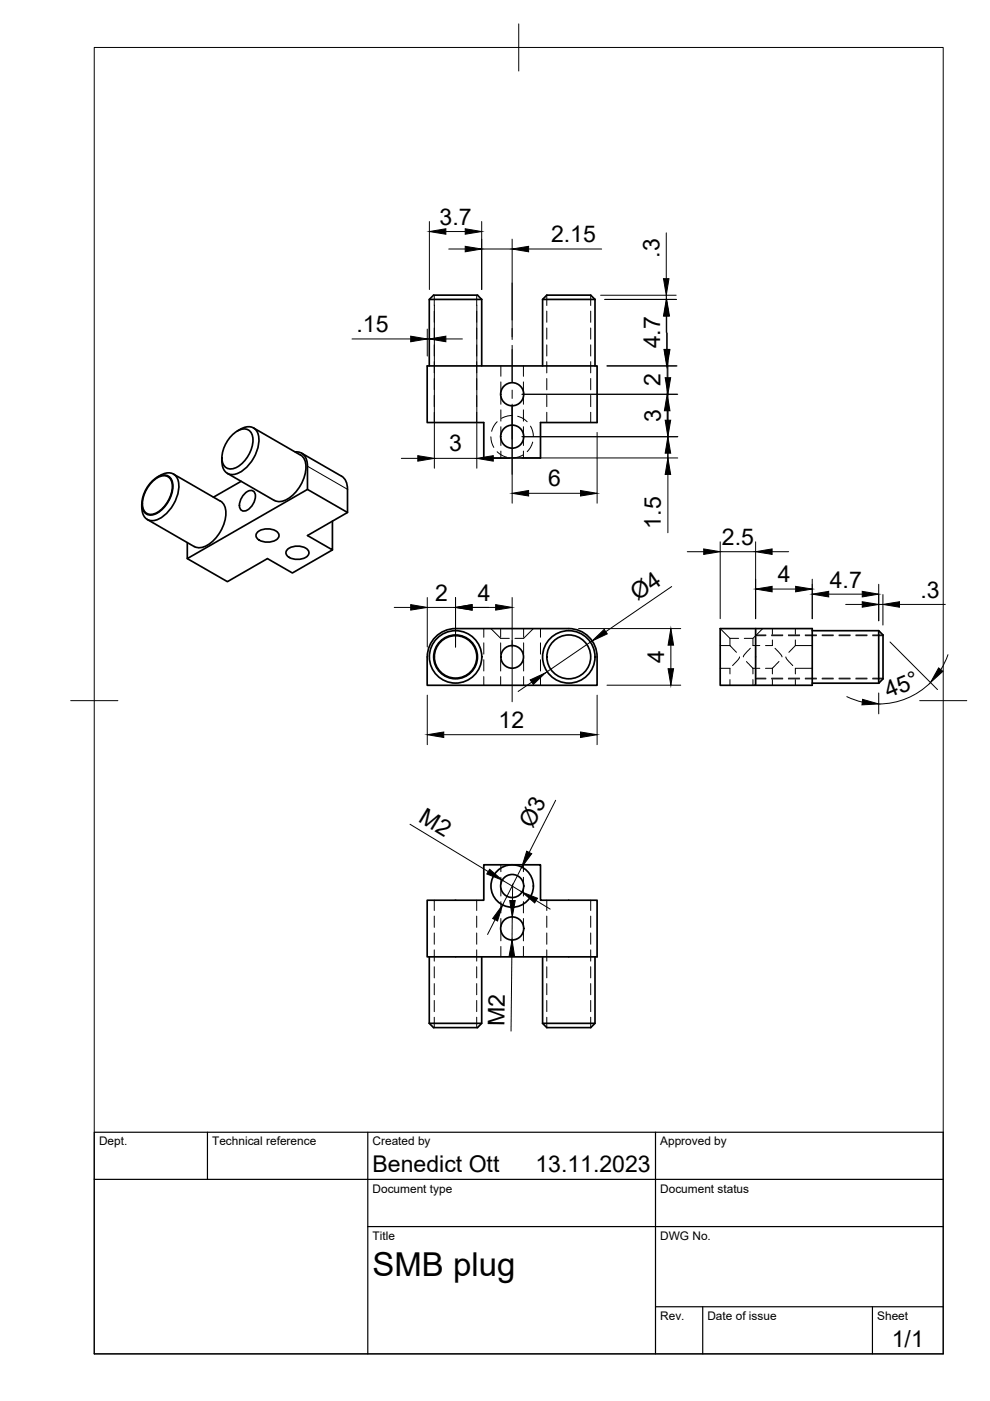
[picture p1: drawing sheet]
<svg xmlns="http://www.w3.org/2000/svg" width="210mm" height="297mm" viewBox="0 0 210 297" stroke-linecap="round" stroke-linejoin="round" font-family="sans-serif">
<!-- layer: Hidden -->
<g fill="none" stroke="#000" stroke-width=".21">
<path d="M92.1 62.6v2.2M92.1 66v2.3M92.1 69.5v2.4M92.1 73.1v2.4M92.1 76.7v2.4M101.1 62.6v2.2M101.1 66v2.3M101.1 69.5v2.4M101.1 73.1v2.4M101.1 76.7v2.4M106.2 77.6v2.2M111 77.6v2.2"/>
<path d="M115.9 62.6v2.2M115.9 66v2.3M115.9 69.5v2.4M115.9 73.1v2.4M115.9 76.7v2.4M125.2 62.6v2.2M125.2 66v2.3M125.2 69.5v2.4M125.2 73.1v2.4M125.2 76.7v2.4M92.1 80.2v2.4M92.1 83.8v2.4"/>
<path d="M92.1 87.4v2.2M101.1 80.2v2.4M101.1 83.8v2.4M101.1 87.4v2.2M104.1 92.6l.1 1.2 .5 1.1M105.4 89.4l-.7 .9-.5 1.1M105.4 95.8l1.1 .8 .9 .3M106.2 81v2.2M106.2 84v1.7M106.2 86.9v2.4M106.2 90.5v1.7M106.2 93v1.5"/>
<path d="M106.2 95.6v1.5M108.6 88.1l-.9 .1-1.4 .5M109.7 88.3l1 .3 1.1 .8M110.8 96.5l-.7 .3-1.5 .3M111 81v2.2M111 84v1.7M111 86.9v2.4M111 90.5v1.7M111 93v1.5M111 95.6v1.5M112.5 90.3l.4 1.1 .2 1.2M112.9 93.7l-.5 1.2-.6 .9"/>
<path d="M115.9 80.2v2.4M115.9 83.8v2.4M115.9 87.4v2.2M125.2 80.2v2.4M125.2 83.8v2.4M125.2 87.4v2.2M102.6 133.3v1.8M102.6 136.3v2.4M102.6 139.9v2.4M104.1 133.3l2.1 2h1.8M106.2 133.3v1.8M106.2 136.3v2.4"/>
<path d="M106.2 139.9v2.4M111 133.3v1.8M111 136.3v2.4M111 139.9v2.4M113.1 133.3l-2.1 2h-1.8M114.6 133.3v1.8M114.6 136.3v2.4M114.6 139.9v2.4M152.7 133.3l2.1 2M152.7 136.9h2.1M154.8 135.3h1.8M154.8 136.9l1.3 1.4"/>
<path d="M154.8 135.3v1.6M156.8 139.3l-.4 .7-1.1 1.1M157.8 135.3h1.8M159.1 137.4l-1.2 1.4-.3 .5M160.2 134.8h2.2M160.2 134.6h2.2M161.7 133.3l-2.1 2v1.6h1.5M163.6 134.8h2.4M163.6 134.6h2.4M163.8 135.7v1.2h-1.5M163.8 133.3v1.2M164.3 137.4l1.3 1.4 .2 .5"/>
<path d="M166.6 139.3l.3 .6 1.2 1.2M167.2 134.8h2.3M167.2 134.6h2.3M168.6 136.9l-1.3 1.4M168.6 136.9h3.6M168.6 133.3v1.2M168.6 135.7v1.2M170.7 134.8h2.4M170.7 134.6h2.4M174.3 134.8h2.4M174.3 134.6h2.4M177.9 134.8h2.4"/>
<path d="M177.9 134.6h2.4M181.5 134.8h2.3M181.5 134.6h2.3M185 134.8h2.2M185 134.6h2.2M102.6 143.5v1.8M106.2 143.5v1.8M111 143.5v1.8M114.6 143.5v1.8M152.7 141.7h2.1v1.2M154.8 144.1v1.2M158.3 140.3l1.3 1.4"/>
<path d="M159.6 141.7v1.2M159.6 144.1v1.2M159.6 141.7h1.5M160.2 143.8h2.2M160.2 143.9h2.2M162.3 141.7h1.5M163.6 143.8h2.4M163.6 143.9h2.4M163.8 141.7v1.2M163.8 144.1v1.2M165.2 140.3l-1.4 1.4M167.2 143.8h2.3"/>
<path d="M167.2 143.9h2.3M168.6 144.1v1.2M170.7 143.8h2.4M170.7 143.9h2.4M172.2 141.7h-3.6v1.2M174.3 143.8h2.4M174.3 143.9h2.4M177.9 143.8h2.4M177.9 143.9h2.4M181.5 143.8h2.3M181.5 143.9h2.3M185 143.8h2.2"/>
<path d="M185 143.9h2.2M92.1 190.9v2.1M92.1 194.2v2.4M92.1 197.8v2.4M101.1 190.9v2.1M101.1 194.2v2.4M101.1 197.8v2.4M106.2 183.4v1.4M106.2 186v1.5M106.2 188.3v1.7M106.2 191.2v2.4M106.2 194.7v1.8"/>
<path d="M106.2 197.3v2.2M111 183.4v1.4M111 186v1.5M111 188.3v1.7M111 191.2v2.4M111 194.7v1.8M111 197.3v2.2M115.9 190.9v2.1M115.9 194.2v2.4M115.9 197.8v2.4M125.2 190.9v2.1M125.2 194.2v2.4"/>
<path d="M125.2 197.8v2.4M92.1 201.4v2.4M92.1 205v2.3M92.1 208.5v2.4M92.1 212.1v2.4M92.1 215.7v2.2M101.1 201.4v2.4M101.1 205v2.3M101.1 208.5v2.4M101.1 212.1v2.4M101.1 215.7v2.2M106.2 200.7v2.2"/>
<path d="M111 200.7v2.2M115.9 201.4v2.4M115.9 205v2.3M115.9 208.5v2.4M115.9 212.1v2.4M115.9 215.7v2.2M125.2 201.4v2.4M125.2 205v2.3M125.2 208.5v2.4M125.2 212.1v2.4M125.2 215.7v2.2"/>
</g>
<!-- layer: Visible -->
<g fill="none" stroke="#000" stroke-width=".36">
<path d="M90.6 77.6h36v12h-12v7.5h-12v-7.5h-12zM91 63.5h11.1M102.1 63.5l-.9-.9h-9.3l-.9 .9v14.1M102.1 63.5v14.1M115 63.5h11.2M126.2 63.5l-1-.9h-9.3l-.9 .9v14.1M126.2 63.5v14.1M47 97.1v.7M49.2 92.3a3.1 3.1 0 0 1 3.5-1.1 3.1 3.1 0 0 1 .7 3.5 6.4 6.4 0 0 1-4.3 4.7 1.97 1.97 0 0 1-2-2.3 7.2 7.2 0 0 1 2.1-4.8zM50.9 91l-.6 .4M51 91a2.35 2.35 0 0 1 2.5-.4 2.35 2.35 0 0 1 1.4 2.2 8.2 8.2 0 0 1-4.9 7.7 2.3 2.3 0 0 1-2.9-2.7M53.7 90.7l10 5.8a3.4 3.4 0 0 1 1 3.7 8.2 8.2 0 0 1-4.7 6l-1.3 .1-.5-.2"/>
<path d="M62.6 95.8a2.31 2.31 0 0 1 2.5 2.2l.1 5.8-25.5 14.6v-3.4M63.9 96.1l8.5 4.9a3 3 0 0 1 1.3 2.7v5l-8.5-4.9M32.1 102.3a3 3 0 0 1 3.5-1.2 3.1 3.1 0 0 1 .7 3.6 6 6 0 0 1-4.2 4.4 1.89 1.89 0 0 1-1.9-2.3 7.1 7.1 0 0 1 1.9-4.5zM32.2 102.1a3.1 3.1 0 0 1 3.5-1.2 3.1 3.1 0 0 1 .8 3.6 6.4 6.4 0 0 1-4.4 4.7 1.97 1.97 0 0 1-2-2.4 7.2 7.2 0 0 1 2.1-4.7zM34 100.8l-.7 .4M34 100.8a2.35 2.35 0 0 1 2.6-.4 2.35 2.35 0 0 1 1.3 2.2 8.2 8.2 0 0 1-4.8 7.7 2.3 2.3 0 0 1-3-2.7v-.7M36.8 100.5l9.9 5.8M46.7 106.2a3.4 3.4 0 0 1 1.1 3.8 8.2 8.2 0 0 1-4.8 6l-1.3 .1-.5-.2-10-5.8M48.2 100.4l10 5.7M51.1 102.1l-5.8 3.3M52 104.5a1.31 1.31 0 0 1 1.9-.2 3.1 3.1 0 0 1-2.3 4.1 1.21 1.21 0 0 1-.8-1.8 4 4 0 0 1 1.2-2.1zM54.6 112.8a3.3 3.3 0 0 1 4.5 .4 1.22 1.22 0 0 1-1.2 1.6 3.3 3.3 0 0 1-3.5-.9v-.7z"/>
<path d="M60.9 116.5a3.3 3.3 0 0 1 4.5 .3 1.22 1.22 0 0 1-1.1 1.6 3.3 3.3 0 0 1-3.6-.8v-.8zM70.5 116.6l-8.5 4.9-5.3-3.1-8.5 4.9-8.5-4.9M73.7 108.7l-8.5 4.8 5.3 3.1v-6.1M92.4 135a6 6 0 0 1 4.2-1.7h24a6 6 0 0 1 6 6v6h-36v-6a6 6 0 0 1 1.8-4.3zM160.2 133.3v12h-7.5v-12h19.5v12h-12M172.2 133.7h14.1l.9 .9v9.3l-.9 1M186.3 133.7v11.2M172.2 144.9h14.1M90.6 190.9h12v-7.5h12v7.5h12v12h-36zM91 217h11.1M91 202.9v14.1M102.1 202.9v14.1l-.9 .9h-9.3l-.9-.9"/>
<path d="M115 217h11.2M115 202.9v14.1M126.2 202.9v14.1l-1 .9h-9.3l-.9-.9"/>
<circle cx="108.6" cy="83.6" r="2.44"/>
<circle cx="108.6" cy="92.6" r="2.44"/>
<circle cx="96.6" cy="139.3" r="5.6"/>
<circle cx="96.6" cy="139.3" r="4.5"/>
<circle cx="96.6" cy="139.3" r="4.6"/>
<circle cx="108.6" cy="139.3" r="2.4"/>
<circle cx="120.6" cy="139.3" r="5.6"/>
<circle cx="120.6" cy="139.3" r="4.6"/>
<circle cx="108.6" cy="187.9" r="4.5"/>
<circle cx="108.6" cy="187.9" r="2.44"/>
<circle cx="108.6" cy="196.8" r="2.44"/>
</g>
<!-- layer: Visible Narrow -->
<path d="M65.2 98.9l8.5 4.8" fill="none" stroke="#000" stroke-width=".21"/>
<!-- layer: BORDER -->
<path d="M20 10.1h180v276.9h-180zM110 5.1v10M15 148.6h10M195 148.6h10" fill="none" stroke="#000" stroke-width=".21"/>
<!-- layer: TITLEBLOCK -->
<path d="M20 240.1h180v46.9h-180zM20 250h180M44 240.1v9.9M78 240.1v46.9M139 240.1v46.9M78 260.1h122M139 277.1h61M149 277.1v9.9M185 277.1v9.9" fill="none" stroke="#000" stroke-width=".25"/>
<!-- layer: FD_Dimensions -->
<g fill="none" stroke="#000" stroke-width=".21">
<path d="M91 47v14.4M94.5 49.1h4.1M95.1 52.8h3.5M102.1 47v14.4M102.1 52.8h6.5M108.6 50.7v21.3M112.1 52.8h15.5M141.3 49.4v9.7M74.6 71.9h12.5M90.6 69.8v5.7M90.6 71.9h.4M92.1 64.7v34.6"/>
<path d="M94.5 71.9h3.5M101.1 64.7v34.6M127.3 62.6h16.1M128.2 63.5h15.2M128.7 77.6h14.9M141.3 62.6v.9M141.3 67v3.5M141.4 67v7.1M141.5 70.6v3.5M141.5 77.6v6M141.6 76.6v3.5M85.1 97.2h3.5"/>
<path d="M92.1 97.2h9M104.6 97.2h3.5M108.6 85.7v21M110.7 92.6h33M110.7 97.1h33M110.7 83.6h33M126.6 91.7v15M141.5 87.1v3.5M141.6 83.6v16M112.1 104.6h11M141.6 100.6v12.4M145.7 117h3.5"/>
<path d="M152.7 114.9v16.3M152.7 117h7.5M160.2 114.9v16.3M163.7 117h3.5M83.6 128.8h3.5M90.6 126.7v10.5M90.6 128.8h6M96.6 126.7v10.5M100.1 128.8h5M108.6 126.7v10.5M122.7 133.3h21.6M125.5 135.9l-9.9 6.8"/>
<path d="M142.2 136.8v5M142.4 124.4l-14 9.5M163.7 124.9h5M172.2 122.8v8.4M175.7 126h7.1M179.3 128.2h3.5M186.3 123.9v7.7M186.3 128.2h.9M187.2 126.1v6.4M188.7 136.1l10.1 10.1M190.7 128.2h9.7M201 138.8l-1.5 3.2"/>
<path d="M90.6 147.4v10.5M94.1 155.8h29M112.7 144.6l-2.8 2M126.6 147.4v10.5M128.7 145.3h15.6M179.5 147.7l3.3 1.2M186.3 146.9v4.4M197.3 144.7a15.5 15.5 0 0 1-11 4.6M86.9 174.8l16.6 10M117.8 169.7l-5.6 11M105 195l-1.6 3.1M106.5 186.6l4.2 2.5"/>
<path d="M108.6 194.4v4.9M108.7 187.4l-.1 3.5M110.6 183.9l-4 8M113.7 190.9l2.9 1.9M108.5 202.8l-.1 15.8"/>
</g>
<g fill="#000" stroke="#000" stroke-width=".21">
<path d="M91 49.1l3.5-.6v1.2zM98.6 48.5l3.5 .6-3.5 .6zM98.6 52.2l3.5 .6-3.5 .6zM108.6 52.8l3.5-.6v1.2zM140.7 59.1h1.1l-.5 3.5zM87.1 71.3l3.5 .6-3.5 .6zM91 71.9l3.5-.6v1.2zM141.3 63.5l.5 3.5h-1.1zM140.8 74.1h1.1l-.5 3.5zM141.4 63.5l.5 3.5h-1.1zM140.9 74.1h1.1l-.5 3.5zM88.6 96.6l3.5 .6-3.5 .6z"/>
<path d="M101.1 97.2l3.5-.6v1.2zM141.5 83.6l.5 3.5h-1.1zM141 89.1h1.2l-.6 3.5zM141.6 92.6l.6 3.5h-1.2zM141 80.1h1.2l-.6 3.5zM108.6 104.6l3.5-.6v1.2zM123.1 104l3.5 .6-3.5 .6zM141.6 97.1l.6 3.5h-1.2zM149.2 116.4l3.5 .6-3.5 .5zM160.2 117l3.5-.6v1.1zM87.1 128.2l3.5 .6-3.5 .6zM96.6 128.8l3.5-.6v1.2z"/>
<path d="M105.1 128.2l3.5 .6-3.5 .6zM125.5 135.9l2.6-2.5 .7 1zM142.2 133.3l.6 3.5h-1.2zM160.2 124.9l3.5-.6v1.2zM168.7 124.3l3.5 .6-3.5 .6zM172.2 126l3.5-.6v1.2zM182.8 125.4l3.5 .6-3.5 .6zM182.8 127.6l3.5 .6-3.5 .5zM187.2 128.2l3.5-.6v1.1zM90.6 155.8l3.5-.6v1.2zM112.4 144.2l3.2-1.5-2.5 2.4zM123.1 155.2l3.5 .6-3.5 .6z"/>
<path d="M141.6 141.8h1.2l-.6 3.5zM182.9 148.3l3.4 1-3.5 .1zM199 141.6l.9 .7-2.6 2.4zM103.8 184.3l2.7 2.3-3.3-1.3zM106.6 191.9l-1.1 3.4-1-.6zM108.1 190.9h1.1l-.6 3.5zM111.7 180.5l1 .5-2.1 2.9zM110.7 189.1l3.3 1.3-.6 1zM108.6 199.3l.5 3.5h-1.2z"/>
</g>
<!-- layer: Smart Centers -->
<path d="M108.6 60v7.9M108.6 69.6v1.8M108.6 73.2v7.9M108.6 82.7v1.8M108.6 86.1v14.5M108.6 135.8v13" fill="none" stroke="#000" stroke-width=".21"/>
<text font-size="7" x="79" y="270.6">SMB plug</text>
<g font-size="4.9">
<text x="93.2" y="47.6">3.7</text>
<text x="116.8" y="51.3">2.15</text>
<text x="139.8" y="54.6" transform="rotate(-90 139.8 54.6)">.3</text>
<text x="75.6" y="70.4">.15</text>
<text x="140" y="73.9" transform="rotate(-90 140 73.9)">4.7</text>
<text x="140.1" y="81.9" transform="rotate(-90 140.1 81.9)">2</text>
<text x="140.1" y="89.4" transform="rotate(-90 140.1 89.4)">3</text>
<text x="95.2" y="95.7">3</text>
<text x="116.2" y="103.1">6</text>
<text x="140.1" y="112.1" transform="rotate(-90 140.1 112.1)">1.5</text>
<text x="153.1" y="115.5">2.5</text>
<text x="164.9" y="123.5">4</text>
<text x="175.9" y="124.6">4.7</text>
<text x="92.3" y="127.4">2</text>
<text x="101.3" y="127.4">4</text>
<text x="135.2" y="127.4" transform="rotate(-34 135.2 127.4)">Ø4</text>
<text x="195.2" y="126.7">.3</text>
<text x="140.8" y="140.6" transform="rotate(-90 140.8 140.6)">4</text>
<text x="188.4" y="148.1" transform="rotate(-22 188.4 148.1)">45°</text>
<text x="105.7" y="154.4">12</text>
<text x="88.5" y="174.1" transform="rotate(31 88.5 174.1)">M2</text>
<text x="113" y="175.8" transform="rotate(-63 113 175.8)">Ø3</text>
<text x="107" y="217.6" transform="rotate(-89 107 217.6)">M2</text>
<text x="79" y="248.5">Benedict Ott</text>
<text x="113.5" y="248.5">13.11.2023</text>
<text x="189.1" y="285.7">1/1</text>
</g>
<g font-size="2.5">
<text x="21" y="242.9">Dept.</text>
<text x="45" y="242.9">Technical reference</text>
<text x="79" y="242.9">Created by</text>
<text x="140" y="242.9">Approved by</text>
<text x="79" y="252.8">Document type</text>
<text x="140" y="252.8">Document status</text>
<text x="79" y="262.9">Title</text>
<text x="140" y="262.9">DWG No.</text>
<text x="140" y="279.9">Rev.</text>
<text x="150" y="279.9">Date of issue</text>
<text x="186" y="279.9">Sheet</text>
</g>
</svg>
